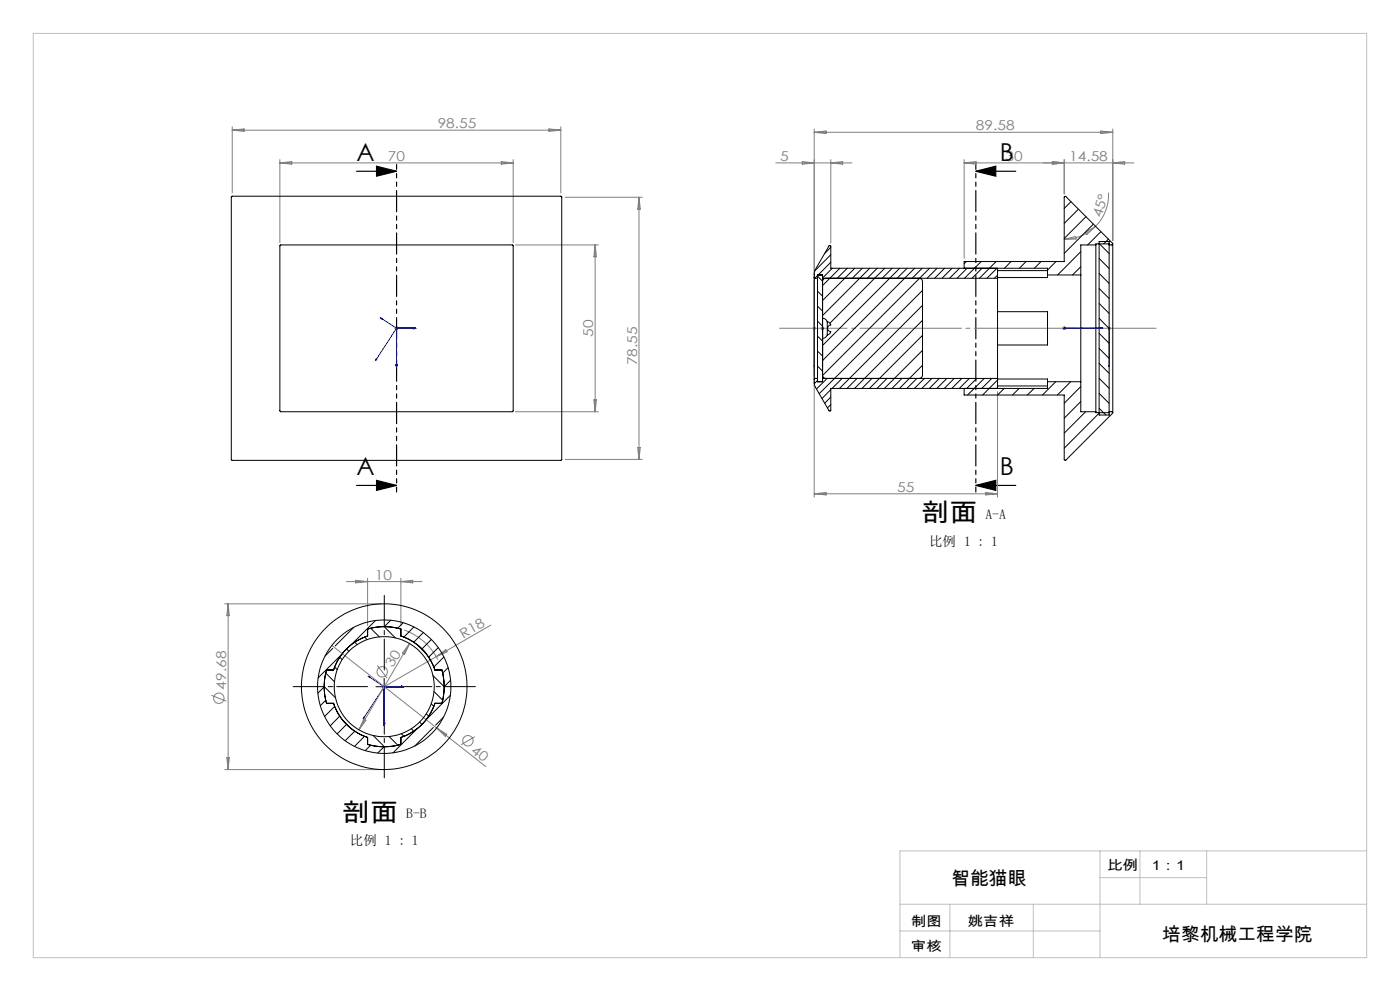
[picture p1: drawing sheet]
<svg xmlns="http://www.w3.org/2000/svg" width="420mm" height="297mm" viewBox="0 0 420 297" stroke-linecap="round" stroke-linejoin="round" font-family="sans-serif">
<g fill="none" stroke="#808080" stroke-width=".3">
<path d="M69.7 38v19.8M69.7 39h98.5M69.7 39l3.5-.4v.8zM164.7 38.6l3.5 .4-3.5 .4zM168.2 38v19.8M244.3 38.7v110.3M244.3 39.6l3.5-.3v.7zM244.3 39.6h89.5M330.3 39.3l3.5 .3-3.5 .4zM333.8 38.7v33.4M84 48.8h70M84 47.8v24.9"/>
<path d="M84 48.8l3.5-.4v.8zM150.4 48.4l3.6 .4-3.6 .4zM154 47.8v24.9M169.5 59.1h23.2M191.7 59.1v78.6M191.7 59.1l.4 3.6h-.8zM232.7 48.8h22.9M240.7 48.4l3.6 .4-3.6 .4zM249.2 47.8v25M249.2 48.8l3.6-.4v.8zM289.2 47.8v29.6M289.2 48.8l3.6-.4v.8z"/>
<path d="M315.7 48.4l3.6 .4-3.6 .4zM319.3 47.8v10.3M332.6 57.7a13.2 13.2 0 0 1-3.9 10.1M333.8 48.8l3.6-.4v.8zM340.2 48.8h-51M154.7 73.4h24.8M178.5 73.4v50M178.5 73.4l.4 3.5h-.7zM319.3 71.7l3.4-.8 .1 .7zM325.6 69.7l3.1-1.9-2.6 2.5zM328.7 67.8a13.4 13.4 0 0 1-9.4 3.9M118.5 98.4h1"/>
<path d="M118.6 98l.7 .7M119 97.9v1M119.3 98l-.7 .7M243.8 98.4h1M243.9 98l.7 .7M244.6 98l-.7 .7M246.2 98.4h1.1M246.4 98l.7 .7M246.8 97.9v1M247.1 98l-.7 .7M318.8 98.4h1M318.9 98l.7 .7"/>
<path d="M319.3 97.9v1M319.6 98l-.7 .7M332.2 98.4h1.1M332.4 98l.7 .7M332.7 97.9v1M333.1 98l-.7 .7M178.2 119.8h.7l-.4 3.6zM299.3 117.4v31.6M154.7 123.4h24.8M169.5 137.7h23.2M191.3 134.1h.8l-.4 3.6zM244.3 148h55"/>
<path d="M244.3 148l3.5-.4v.7zM295.7 147.6l3.6 .4-3.6 .3zM103.9 174.3h22.7M106.7 173.9l3.6 .4-3.6 .4zM110.3 173.3v14.2M120.3 173.3v14.2M120.3 174.3l3.5-.4v.8zM67.4 181h46.9M68.4 181v49.6M68.4 181l.4 3.5h-.7zM99.6 193.4l31.4 24.8M113.2 199.5l2.9 3.7"/>
<path d="M121.2 188.8a18.1 18.1 0 0 1 10.1 8.9M122.9 192.9l-15.2 25.8M122.9 192.9l-1.5 3.2-.7-.3zM130.8 196.8l-15.5 9M130.8 196.8l2.9-2.1 .4 .7zM147.2 187.4l-16.4 9.4M63.4 208.4l4.5 1.7M109.1 215.5l.7 .4-2.1 2.8zM114.8 205.8h1M114.9 205.5l.7 .7M115.3 205.3v1M115.6 205.5l-.7 .7"/>
<path d="M131 218.2l14.8 11.6M131 218.2l3 1.9-.4 .6zM67.4 230.6h46.9M68.1 227.1h.7l-.4 3.5zM142.5 220.8l-4.2 2.4"/>
<circle cx="65.6" cy="209.3" r="1.55"/>
<circle cx="114.7" cy="201.3" r="1.56"/>
<circle cx="140.4" cy="222" r="1.55"/>
</g>
<path d="M107 51.3h12M113 49.8l6 1.5-6 1.5zM292.7 51.3l6-1.5v3zM292.7 51.3h12M107 145.5h12M113 144l6 1.5-6 1.5zM292.7 145.5l6-1.5v3zM292.7 145.5h12" fill="none" stroke="#000" stroke-width=".35"/>
<g fill="none" stroke="#00f" stroke-width=".3">
<path d="M114.1 95.2l.6 .2-.2 .3zM114.1 95.2l4.9 3.2M118.8 98.4h.3zM119 98.4h.1M119 98.4h5.7M119 98.4v11.6M119 98.4l-6.4 9.7M124.2 98.2l.5 .2-.5 .1zM124.7 98.4h-.5h.5M244.3 98.2v.3zM244.3 98.4h.1M244.3 98.4v11.6"/>
<path d="M246.8 98.2v.3zM246.8 95.2v.5zM246.8 98.4h.1M246.8 95.2v14.8M319.1 98.4h.3zM319.3 98.4h.1M319.3 98.4h11.5M330.8 98.4h-.6h.6M332.7 98.2v.3zM332.7 98.4h.1M332.7 98.4v11.6M112.8 107.5l.3 .2-.5 .4z"/>
<path d="M118.8 109.4h.3l-.1 .6zM244.3 110v-.6v.6M246.8 110v-.6v.6M246.8 107.5v.6zM332.7 110v-.6v.6M109.1 214.9l.3 .2-.5 .4zM110.4 202.6l.6 .2-.2 .3zM110.4 202.6l4.9 3.2M115.1 205.8h.3zM115.1 216.8h.3l-.1 .6zM115.3 205.8h.1M115.3 205.8h5.8"/>
<path d="M115.3 205.8v11.6M115.3 205.8l-6.4 9.7M120.5 205.7l.6 .1-.6 .1zM121.1 205.8h-.6h.6"/>
</g>
<path d="M110.3 205.8h-22.4M115.3 200.8v-22.4M115.3 210.8v22.3M120.3 205.8h22.3" fill="none" stroke="#000" stroke-width=".3" stroke-dasharray="30.5 1.3 1.3 1.3" stroke-dashoffset="21.2"/>
<path d="M112.8 205.8h5M115.3 203.3v5" fill="none" stroke="#000" stroke-width=".3"/>
<path d="M119 49.3v98.2M292.7 49.3v98.2" fill="none" stroke="#000" stroke-width=".35" stroke-dasharray="6.3 1.3 1.3 1.3 1.3 1.3" stroke-dashoffset="4.9"/>
<path d="M233.9 98.4h113" fill="none" stroke="#808080" stroke-width=".3" stroke-dasharray="30.5 1.3 1.3 1.3" stroke-dashoffset="10.2"/>
<path d="M10 10h400v277h-400zM330 255v32M342 255v16M362 255v16M410 255h-140v32M270 271h140M270 279h60M285 271v16M310 271v16M330 263h32" fill="none" stroke="#c0c0c0" stroke-width=".3"/>
<g fill="#000">
<path d="M113 49.8l6 1.5-6 1.5zM113 144l6 1.5-6 1.5z"/>
<path d="M292.7 51.3l6-1.5v3zM292.7 145.5l6-1.5v3z"/>
</g>
<g fill="#00f">
<path d="M124.2 98.4h.5zM118.8 98.4h.3zM124.2 98.4h.5zM118.8 98.4h.3zM124.2 98.2v.3l.5-.1zM118.8 109.4l.2 .6 .1-.6zM114.1 95.2l.6 .2-.2 .3zM112.8 107.5l.3 .2-.5 .4zM124.2 98.2v.3l.5-.1zM118.8 109.4l.2 .6 .1-.6zM124.2 98.2v.3l.5-.1zM118.8 109.4l.2 .6 .1-.6z"/>
<path d="M319.1 98.4h.3zM330.2 98.4h.6zM319.1 98.4h.3zM330.2 98.4h.6zM319.1 98.4h.3zM330.2 98.4h.6zM246.8 98.2v.3zM246.8 109.4v.6zM246.8 95.2v.5zM246.8 107.5v.6zM244.3 98.2v.3zM244.3 109.4v.6zM332.7 98.2v.3zM332.7 109.4v.6zM120.5 205.8h.6zM115.1 205.8h.3zM120.5 205.8h.6zM115.1 205.8h.3zM120.5 205.8h.6zM115.1 205.8h.3zM120.5 205.7v.2l.6-.1zM115.1 216.8l.2 .6 .1-.6zM110.4 202.6l.6 .2-.2 .3zM109.1 214.9l.3 .2-.5 .4zM120.5 205.7v.2l.6-.1zM115.1 216.8l.2 .6 .1-.6zM120.5 205.7v.2l.6-.1zM115.1 216.8l.2 .6 .1-.6z"/>
</g>
<g fill="none" stroke="#000" stroke-width=".3">
<path d="M69.5 58.9h99v79h-99zM84 73.5h69.9v49.8l-69.8 .1zM249.2 74.1l-1.8 1.9M249.2 76.3l-4.8 4.9M249.2 78.6l-3.7 3.8M289.9 78.4l-.7 .6M294.4 78.4l-5.1 5M298.8 78.4l-5 5M303.3 78.4l-2 2M307.8 78.4l-2 2M312.3 78.4l-2 2M316.8 78.4l-2.5 2.6"/>
<path d="M321.3 60.4l-2 2.1M323.5 62.7l-4.2 4.3M324.2 75.4l-6.9 7M324.2 79.9l-2.4 2.5M325.8 64.9l-6.5 6.6M328 67.2l-8.7 8.7M328.8 73.4h-4.6v9M329.7 72.4h3v52h-3zM329.7 77.5l3 3M329.7 73l3 3M330.3 69.4l-4 4M332.5 71.6l-1.4 1.5"/>
<path d="M332.7 73.4h.9l.2-.4-14.1-14.2h-.3l-.1 .3v19.3h-30.1v2M332.7 73.1h-3.9v50.6h3.9M333.8 73.1v50.6M244.3 83.1l.2 .3h.8M244.3 83.1v30.6M245.3 82.4h1.5v32h-1.5zM245.3 96.2l1.5 1.6M245.3 91.8l1.5 1.4M245.3 87.3l1.5 1.5M245.3 82.8l1.5 1.5M245.3 82.6l-.8 .8M246.8 95.4a1.55 1.55 0 0 1 1.4 1"/>
<path d="M246.8 83.4h52.5M247.8 83.4a.96 .96 0 0 0-1 1M248.2 96.4l.5 .2 .5 .8a1.01 1.01 0 0 0-1 1 1.01 1.01 0 0 0 1 1l-.4 .6-.6 .4M248.2 96.4v4M249.7 80.4l-2.9 2.9M252 80.4l-5.2 5.2M254.2 80.4l-3 3M256.4 80.4l-9.6 9.7M258.7 80.4l-3 3M260.9 80.4l-14.1 14.2M263.2 80.4l-3 3M265.4 80.4l-16.4 16.5"/>
<path d="M267.7 80.4l-3 3M269.9 80.4l-23.1 23.1M272.1 80.4l-3 3M274.4 80.4l-27.6 27.7M275.8 83.4a.96 .96 0 0 1 1 1v28a1.02 1.02 0 0 1-1 1M276.6 80.4l-3 3M276.8 91.5l-25 24.9M276.8 96l-20.4 20.4M276.8 87l-31.1 31M278.9 80.4l-32.1 32.1M281.1 80.4l-3 3M283.4 80.4l-3 3"/>
<path d="M285.6 80.4l-3 3M287.9 80.4l-3 3M290.1 80.4l-3 3M294.6 80.4l-3 3M299.1 80.4l-3 3M299.3 83.4v30M299.3 93.4h15v10h-15M299.3 80.4v3M299.3 81.1h15M299.3 82.5l-1 .9M314.3 82.4v-2h-65.1v-6.5a.28 .28 0 0 0-.2-.3 .28 .28 0 0 0-.3 .1l-4.2 7.4-.2 2M314.3 82.4v.8h-15"/>
<path d="M314.3 82.4h9.9M324.2 82.4v32M329.7 99.9l3 3M329.7 95.4l3 3M329.7 90.9l3 3M329.7 86.5l3 3M329.7 81.9l3 3M244.3 113.7l.2 2 4.3 7.5 .4-.2v-6.6h65.1v-2M245.3 113.4h-.9l-.1 .3M245.3 114.2l.2 .2M245.3 109.7l1.5 1.5M245.3 105.2l1.5 1.5"/>
<path d="M245.3 100.7l1.5 1.5M245.3 114l-1 1M246.8 112.4a1.02 1.02 0 0 0 1 1M246.8 113.4h52.5M248.1 113.4l-3.2 3.2M248.2 100.4a1.45 1.45 0 0 1-1.4 1M249.2 116.8l-2.6 2.6M249.2 119l-1.8 1.9M252.6 113.4l-3 3M257.1 113.4l-3 3M261.6 113.4l-3 3M266.1 113.4l-3 3"/>
<path d="M270.6 113.4l-3 3M275.1 113.4l-3 3M276.8 100.5l-16 15.9M276.8 109.5l-7 6.9M276.8 105l-11.5 11.4M277.3 113.4l-3 3M279.6 113.4l-3.1 3M281.8 113.4l-3 3M284.1 113.4l-3 3M286.3 113.4l-3 3M288.5 113.4l-3 3M289.2 116.4v2h30.1v19.4l.1 .2 .4-.1 14-14.1-.2-.4h-.9"/>
<path d="M290.8 113.4l-3 3M293 113.4l-3 3M295.3 113.4l-5 5M297.5 113.4l-3 3M299.3 113.6h15v.8M299.3 113.4v3M299.3 115.7h15M299.3 113.9l-4.5 4.5M299.3 116.2l-.3 .2M301.3 116.4l-2 2M305.8 116.4l-2.1 2M310.2 116.4l-2 2"/>
<path d="M314.3 114.4h9.9M316.7 114.4l-4 4M321.2 114.4l-4 4M324.2 114.4v9h4.6M324.2 115.8l-4.9 5.1M329.7 117.9l3 3M329.7 113.4l3 3M329.7 108.9l3 3M329.7 104.4l3 3M249.2 121.2l-1 1.1M324.2 120.3l-4.9 5M325.7 123.4l-6.4 6.4"/>
<path d="M329.7 122.4l2.1 2M329.9 123.7l-10.6 10.6M99.8 194.3l-2.3 2.3M100.4 199.9l.8 .8M101.9 197l.8 .7M102.3 196.3l-6.9 6.9M103.6 194.8a15.9 15.9 0 0 1 6.7-4.2v-2.1a17.8 17.8 0 0 1 10 0v2.1a15.9 15.9 0 0 1 10.2 10.2h2.1a18.7 18.7 0 0 1 0 10h-2.1a16 16 0 0 1-10.2 10.2v2.1a17.8 17.8 0 0 1-10 0v-2.1a16.1 16.1 0 0 1-10.2-10.2h-2.1a17.8 17.8 0 0 1 0-10h2.1l1.1-2.8zM104 194.5l.7 .7M106.1 188l-5.6 5.6M106.4 192.5l.7 .7M109.4 190.9l.7 .8M111.2 188.3l2.6 2.6"/>
<path d="M112.6 186l-7.2 7.1M115.2 187.8l3.4 3.4M117.2 185.9l-1.9 1.9M121 186.6l-1.7 1.7M124.2 187.9l-3 3M125.1 193.1l2.8 2.9M127 189.6l-2.9 2.9M129.4 191.7l-2.8 2.8M131.5 194.1l-2.9 2.9M133.2 196.9l-3.1 3M97.3 205.8l-1.9 1.9M97.3 205.8l3.3 3.3"/>
<path d="M97.7 209.9l-1.6 1.6M97.7 201.7l2.6 2.6M100.4 211.7l-3 3M101.9 214.6l-2.8 2.9M102.6 215.6l2.8 2.8M104 217.1l-2.9 2.9M106.4 219.1l-2.9 2.9M120.4 219.9l.8 .8M123.4 218.4l.7 .7M125.1 218.4l-7.2 7.2M125.9 216.4l.7 .7M127.9 213.9l.7 .7"/>
<path d="M129.4 210.9l.7 .8M129.9 202.5l3.4 3.3M130 218l-5.6 5.6M130.2 207.3l2.6 2.6M133 214.9l-2.3 2.4M134.4 200.1l-1.6 1.6M135.1 208.4l-6.9 6.9M135.2 203.9l-1.9 1.9M109.4 220.7l-3 3M111.2 223.3l-1.6 1.7M111.9 220.4l3.4 3.4M115.2 223.8l-1.9 1.9"/>
<path d="M116.7 220.7l2.6 2.6"/>
<circle cx="115.3" cy="205.8" r="15"/>
<circle cx="115.3" cy="205.8" r="24.9"/>
<circle cx="115.3" cy="205.8" r="20"/>
</g>
<g font-size="7.4">
<text x="107" y="48.3">A</text>
<text x="299.9" y="48.3">B</text>
<text x="107" y="142.4">A</text>
<text x="299.9" y="142.4">B</text>
<text x="276.4" y="156.2">剖面</text>
<text x="102.6" y="245.9">剖面</text>
</g>
<g font-size="5.6">
<text x="285.4" y="265.3">智能猫眼</text>
<text x="348.7" y="282.1">培黎机械工程学院</text>
</g>
<g font-size="4.1" fill="#808080">
<text x="131.3" y="38.4">98.55</text>
<text x="292.8" y="39.1">89.58</text>
<text x="116.4" y="48.2">70</text>
<text x="234" y="48.2">5</text>
<text x="301.7" y="48.2">30</text>
<text x="320.7" y="48.2">14.58</text>
<text x="330.4" y="65.5" transform="rotate(-73 330.4 65.5)">45°</text>
<text x="178" y="101" transform="rotate(-90 178 101)">50</text>
<text x="191.1" y="109.5" transform="rotate(-90 191.1 109.5)">78.55</text>
<text x="269.2" y="147.4">55</text>
<text x="112.4" y="173.7">10</text>
<text x="138.9" y="191.5" transform="rotate(-30 138.9 191.5)">R18</text>
<text x="117.8" y="200.2" transform="rotate(-60 117.8 200.2)">30</text>
<text x="67.8" y="206.7" transform="rotate(-90 67.8 206.7)">49.68</text>
<text x="141.1" y="225.3" transform="rotate(38 141.1 225.3)">40</text>
</g>
<g font-size="4.1">
<text x="295.6" y="155.4">A-A</text>
<text x="278.7" y="163.6">比例 1 : 1</text>
<text x="121.9" y="245.1">B-B</text>
<text x="104.9" y="253.3">比例 1 : 1</text>
<text x="332.1" y="260.8">比例</text>
<text x="345.6" y="260.8">1：1</text>
<text x="273.2" y="277.6">制图</text>
<text x="290.3" y="277.6">姚吉祥</text>
<text x="273.2" y="285.1">审核</text>
</g>
</svg>
